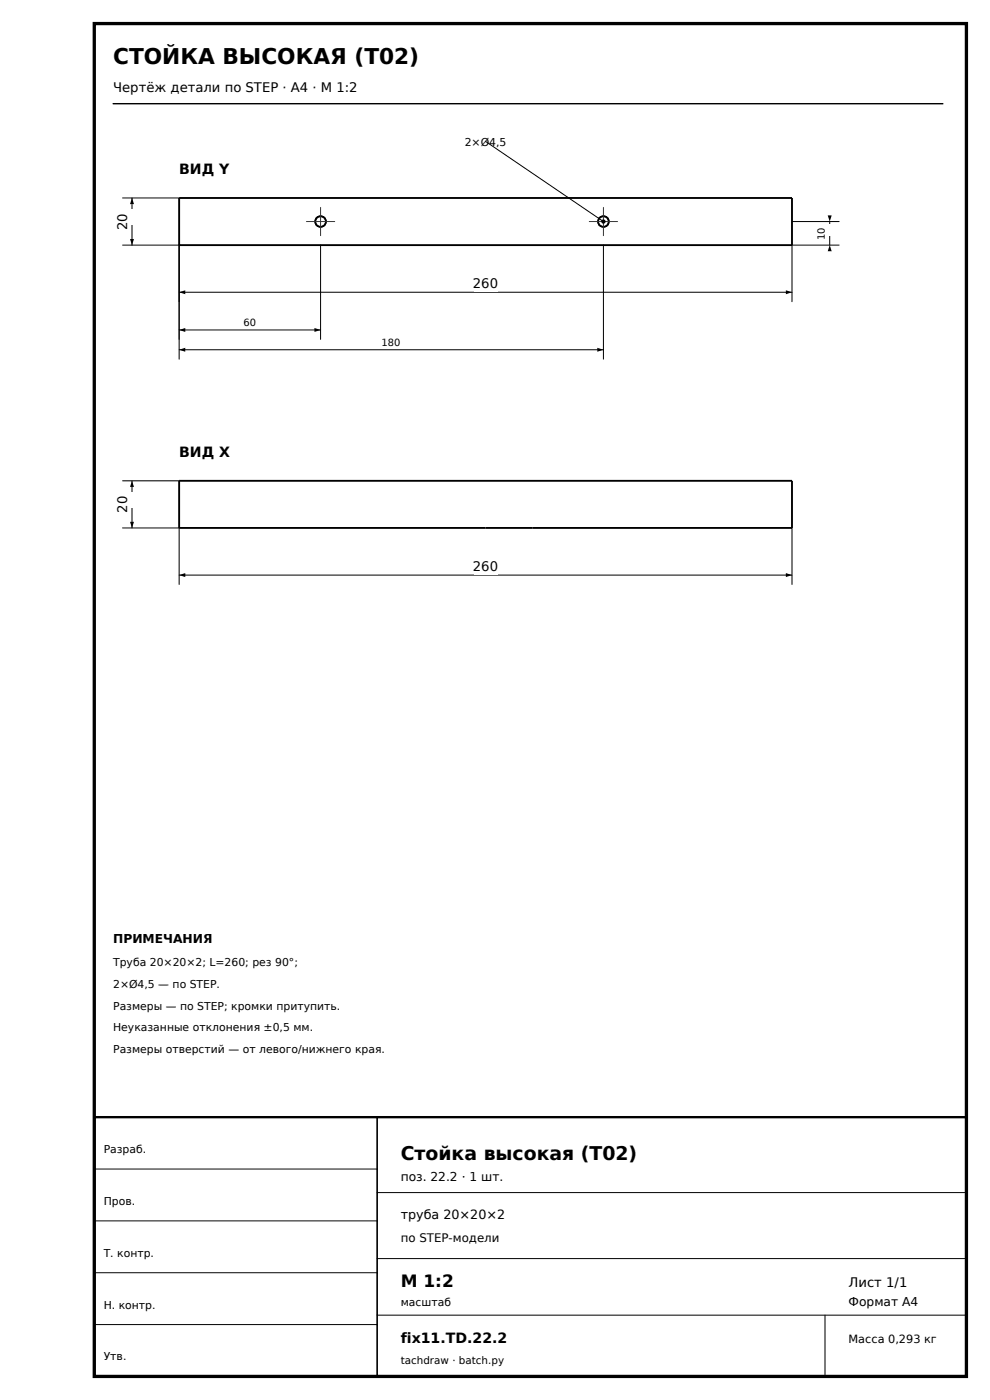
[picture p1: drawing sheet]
<svg xmlns="http://www.w3.org/2000/svg" width="210mm" height="297mm" viewBox="0 0 210 297" stroke-linecap="round" stroke-linejoin="round" font-family="sans-serif">
<path d="M20 5h185v287h-185z" fill="none" stroke="#000" stroke-width=".7" stroke-linecap="butt"/>
<path d="M24 22h176" fill="none" stroke="#000" stroke-width=".3"/>
<path d="M20 237h185v55h-185z" fill="none" stroke="#000" stroke-width=".5"/>
<g fill="none" stroke="#000" stroke-width=".35">
<path d="M80 237v55"/>
<circle cx="68" cy="47" r="1.13"/>
<circle cx="128" cy="47" r="1.13"/>
</g>
<path d="M38 52v12M168 52v12M38 62h130M20 248h60M20 259h60M80 253h125M20 270h60M80 267h125M80 279h125M175 279v13M20 281h60" fill="none" stroke="#000" stroke-width=".21"/>
<path d="M38 42h130v10h-130zM38 102h130v10h-130z" fill="none" stroke="#000" stroke-width=".4"/>
<path d="M38 62l1.3-.4v.8zM166.7 61.6l1.3 .4-1.3 .4z" fill="#000"/>
<path d="M100.5 58.5h5v3.4h-5z" fill="#fff"/>
<path d="M26 42h12M26 52h12M28 42v10" fill="none" stroke="#000" stroke-width=".21"/>
<path d="M28 42l.4 1.3h-.8zM27.6 50.7h.8l-.4 1.3z" fill="#000"/>
<path d="M25.3 44.4h3.4v3.4h-3.4z" fill="#fff"/>
<path d="M38 112v12M168 112v12M38 122h130" fill="none" stroke="#000" stroke-width=".21"/>
<path d="M38 122l1.3-.4v.8zM166.7 121.6l1.3 .4-1.3 .4z" fill="#000"/>
<path d="M100.5 118.5h5v3.4h-5z" fill="#fff"/>
<path d="M26 102h12M26 112h12M28 102v10" fill="none" stroke="#000" stroke-width=".21"/>
<path d="M28 102l.4 1.3h-.8zM27.6 110.7h.8l-.4 1.3z" fill="#000"/>
<path d="M25.3 104.4h3.4v3.4h-3.4z" fill="#fff"/>
<g fill="none" stroke="#000" stroke-width=".35">
<circle cx="68" cy="47" r="1.13"/>
<circle cx="128" cy="47" r="1.13"/>
</g>
<path d="M65 47h6M68 44v6M125 47h6M128 44v6" fill="none" stroke="#333" stroke-width=".21" stroke-dasharray="6 1.4 1.2 1.4"/>
<path d="M38 52v20M68 52v20M38 70h30" fill="none" stroke="#000" stroke-width=".21"/>
<path d="M38 70l1.3-.4v.8zM66.7 69.6l1.3 .4-1.3 .4z" fill="#000"/>
<path d="M51.7 67.2h2.6v2.5h-2.6z" fill="#fff"/>
<path d="M38 52v24.2M128 52v24.2M38 74.2h90" fill="none" stroke="#000" stroke-width=".21"/>
<path d="M38 74.2l1.3-.4v.8zM126.7 73.8l1.3 .4-1.3 .4z" fill="#000"/>
<path d="M81.1 71.4h3.8v2.5h-3.8z" fill="#fff"/>
<path d="M168 52h10M168 47h10M176 47v5" fill="none" stroke="#000" stroke-width=".21"/>
<path d="M176 52l.4 1.3h-.8zM175.6 45.7h.8l-.4 1.3z" fill="#000"/>
<path d="M173.7 47.6h2.6v2.5h-2.6z" fill="#fff"/>
<path d="M103 30l25 17z" fill="#000" stroke="#000" stroke-width=".21"/>
<circle cx="128" cy="47" r=".45" fill="#000"/>
<text font-size="4.6" x="24" y="13.5">СТОЙКА ВЫСОКАЯ (T02)</text>
<text font-size="4" x="85" y="246">Стойка высокая (T02)</text>
<text font-size="3.6" x="85" y="273">М 1:2</text>
<g font-size="3">
<text x="38" y="37">ВИД Y</text>
<text x="38" y="97">ВИД X</text>
<text x="85" y="285">fix11.TD.22.2</text>
</g>
<g font-size="2.8">
<text x="24" y="19.5">Чертёж детали по STEP · A4 · М 1:2</text>
<text x="27" y="48.8" transform="rotate(-90 27 48.8)">20</text>
<text x="100.3" y="61.1">260</text>
<text x="27" y="108.8" transform="rotate(-90 27 108.8)">20</text>
<text x="100.3" y="121.1">260</text>
<text x="180" y="273">Лист 1/1</text>
</g>
<text font-size="2.7" x="85" y="258.5">труба 20×20×2</text>
<g font-size="2.6">
<text x="24" y="200">ПРИМЕЧАНИЯ</text>
<text x="85" y="250.6">поз. 22.2 · 1 шт.</text>
<text x="180" y="277">Формат A4</text>
</g>
<text font-size="2.5" x="85" y="263.5">по STEP-модели</text>
<text font-size="2.4" x="180" y="285">Масса 0,293 кг</text>
<g font-size="2.3">
<text x="98.6" y="30.9">2×Ø4,5</text>
<text x="24" y="205">Труба 20×20×2; L=260; рез 90°;</text>
<text x="24" y="209.6">2×Ø4,5 — по STEP.</text>
<text x="24" y="214.2">Размеры — по STEP; кромки притупить.</text>
<text x="24" y="218.8">Неуказанные отклонения ±0,5 мм.</text>
<text x="24" y="223.4">Размеры отверстий — от левого/нижнего края.</text>
<text x="22" y="244.6">Разраб.</text>
<text x="22" y="255.6">Пров.</text>
<text x="22" y="266.6">Т. контр.</text>
<text x="22" y="277.6">Н. контр.</text>
<text x="85" y="277">масштаб</text>
<text x="22" y="288.6">Утв.</text>
</g>
<text font-size="2.2" x="85" y="289.3">tachdraw · batch.py</text>
<g font-size="2.1">
<text x="175" y="50.9" transform="rotate(-90 175 50.9)">10</text>
<text x="51.7" y="69.1">60</text>
<text x="81" y="73.3">180</text>
</g>
</svg>
